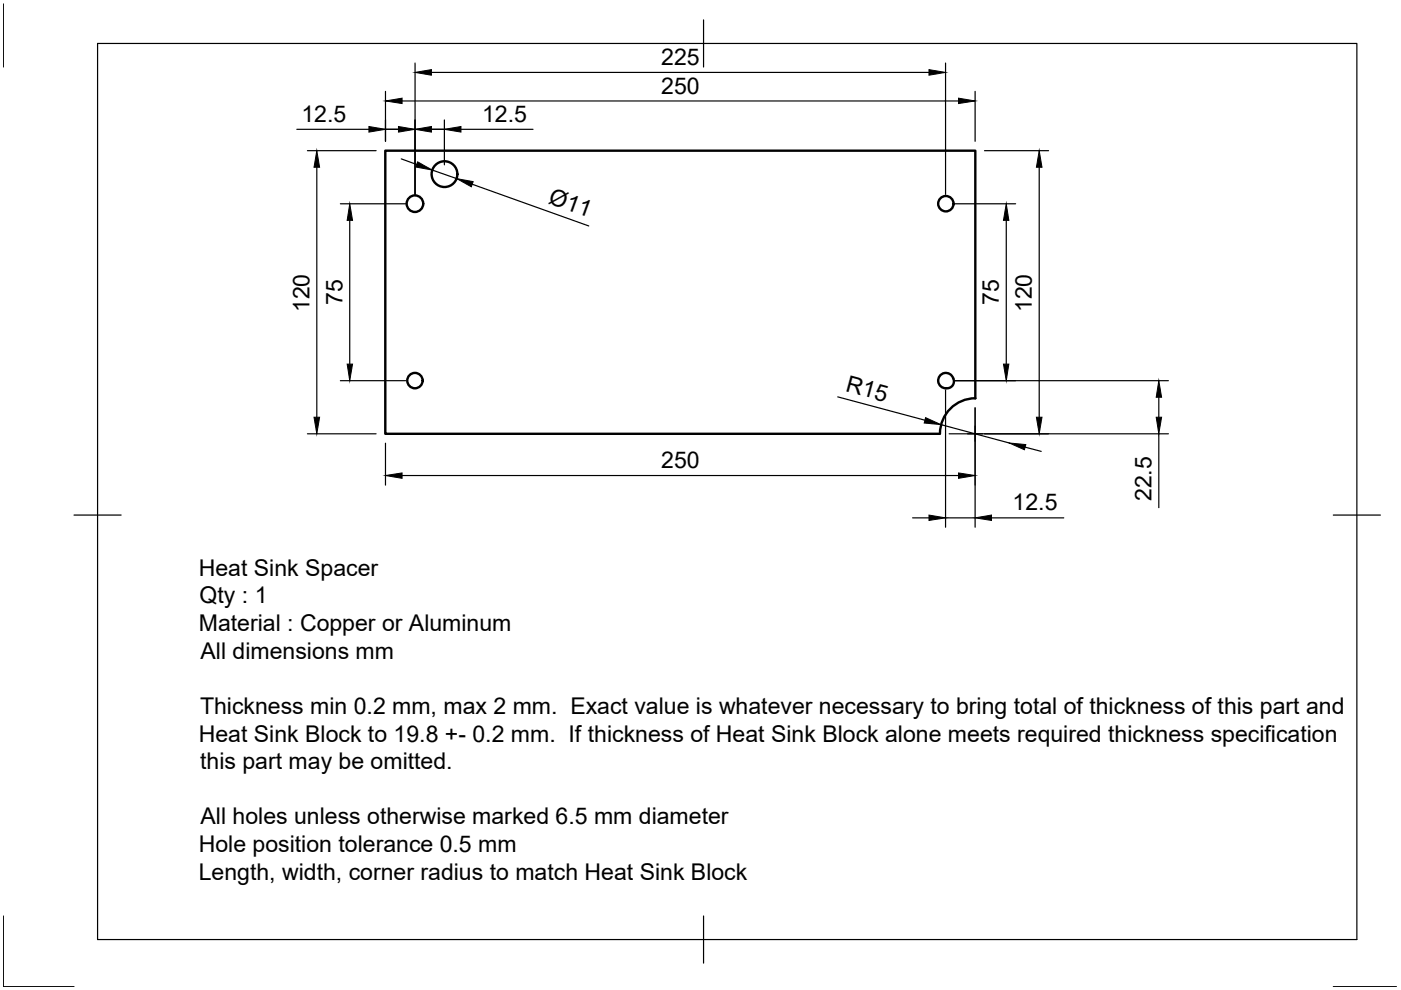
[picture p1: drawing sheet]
<svg xmlns="http://www.w3.org/2000/svg" width="297mm" height="210mm" viewBox="0 0 297 210" stroke-linecap="round" stroke-linejoin="round" font-family="sans-serif">
<!-- layer: Visible -->
<g fill="none" stroke="#000" stroke-width=".51">
<path d="M206.8 84.5v-52.6h-125.1v60.1h117.5M206.8 84.4a7.5 7.5 0 0 0-7.5 7.6"/>
<circle cx="94.2" cy="36.9" r="2.73"/>
<circle cx="88" cy="43.2" r="1.76"/>
<circle cx="200.5" cy="43.2" r="1.63"/>
<circle cx="88" cy="80.7" r="1.63"/>
<circle cx="200.6" cy="80.7" r="1.64"/>
</g>
<!-- layer: Border -->
<path d="M.7 .8v13.4M20.7 9.2h267v190h-267zM149.2 4.2v10M15.7 109.2h10M282.7 109.2h10M.7 194.2v15h15M149.2 194.2v10M282.7 209.2h13.4" fill="none" stroke="#000" stroke-width=".25"/>
<!-- layer: Dimensions -->
<g fill="none" stroke="#000" stroke-width=".25">
<path d="M81.7 19.4v10.6M88 13.4v27.8M91.5 15.4h105.5M200.5 13.4v27.8M206.7 19.4v10.6M62.9 27.4h15.3M65.2 31.9h14.5M67.2 35.5v53M81 27.4h14M85.1 33.7l3.2 1.2M85.2 21.4h118M91.6 36.1l5.2 1.8"/>
<path d="M94.2 25.4v9.6M97.7 27.4h15.3M100.1 39.1l24.7 8.8M208.7 31.9h13.6M220.3 35.5v53M72.2 43.2h13.8M74.2 46.7v30.5M202.5 43.2h12.8M213.3 46.7v30.5M65.2 92h14.5M72.2 80.7h13.8M81.7 94v8.9"/>
<path d="M177.6 84.1l18.5 5M199.5 90l14.5 3.9M200.5 82.7v29.1M201.2 92h46.5M202.5 80.7h45.2M206.7 86.5v25.3M217.4 94.8l3.4 .9M245.7 84.2v4.3M245.7 92v15.6M85.2 100.8h118M193.5 109.8h3.5M200.5 109.8h6.2"/>
<path d="M210.2 109.8h15.3"/>
</g>
<g fill="#000" stroke="#000" stroke-width=".21">
<path d="M88 15.4l3.5-.6v1.1zM197 14.8l3.5 .6-3.5 .5zM67.2 31.9l.6 3.6h-1.2zM78.2 26.8l3.5 .6-3.5 .6zM84.5 26.8l3.5 .6-3.5 .6zM81.7 21.4l3.5-.6v1.2zM88.5 34.3l3.1 1.8-3.4-.7zM88 27.4l3.5-.6v1.2zM94.2 27.4l3.5-.6v1.2zM96.8 37.9l3.5 .6-.4 1.1zM203.2 20.8l3.5 .6-3.5 .6zM220.3 31.9l.6 3.6h-1.2z"/>
<path d="M74.2 43.2l.5 3.5h-1.1zM213.3 43.2l.6 3.5h-1.1zM73.6 77.2h1.1l-.5 3.5zM212.8 77.2h1.1l-.6 3.5zM66.6 88.5h1.2l-.6 3.5zM196.2 88.5l3.3 1.5-3.6-.3zM214 93.9l3.5 .4-.3 1.1zM219.7 88.5h1.2l-.6 3.5zM245.7 80.7l.6 3.5h-1.2zM245.1 88.5h1.2l-.6 3.5zM81.7 100.8l3.5-.5v1.1zM197 109.2l3.5 .6-3.5 .5z"/>
<path d="M203.2 100.3l3.5 .5-3.5 .6zM206.7 109.8l3.5-.6v1.1z"/>
</g>
<!-- layer: Center Lines -->
<path d="M205.1 92h3.2M206.7 90.4v3.1" fill="none" stroke="#000" stroke-width=".25"/>
<g font-size="4.9">
<text x="140.2" y="13.8">225</text>
<text x="140.2" y="19.8">250</text>
<text x="63.9" y="25.9">12.5</text>
<text x="102.2" y="25.9">12.5</text>
<text x="116.1" y="43" transform="rotate(20 116.1 43)">Ø11</text>
<text x="72.6" y="64.7" transform="rotate(-90 72.6 64.7)">75</text>
<text x="211.8" y="64.7" transform="rotate(-90 211.8 64.7)">75</text>
<text x="65.6" y="66.2" transform="rotate(-90 65.6 66.2)">120</text>
<text x="218.8" y="66.2" transform="rotate(-90 218.8 66.2)">120</text>
<text x="179.1" y="82.9" transform="rotate(15 179.1 82.9)">R15</text>
<text x="140.2" y="99.3">250</text>
<text x="244.1" y="106.3" transform="rotate(-90 244.1 106.3)">22.5</text>
<text x="214.7" y="108.2">12.5</text>
<text x="42.1" y="122">Heat Sink Spacer</text>
<text x="42.3" y="127.9">Qty : 1</text>
<text x="42.1" y="133.8">Material : Copper or Aluminum</text>
<text x="42.5" y="139.6">All dimensions mm</text>
<text x="42.4" y="151.4">Thickness min 0.2 mm, max 2 mm. Exact value is whatever necessary to bring total of thickness of this part and</text>
<text x="42.1" y="157.3">Heat Sink Block to 19.8 +- 0.2 mm. If thickness of Heat Sink Block alone meets required thickness specification</text>
<text x="42.4" y="163.1">this part may be omitted.</text>
<text x="42.5" y="174.8">All holes unless otherwise marked 6.5 mm diameter</text>
<text x="42.1" y="180.6">Hole position tolerance 0.5 mm</text>
<text x="42.1" y="186.5">Length, width, corner radius to match Heat Sink Block</text>
</g>
</svg>
